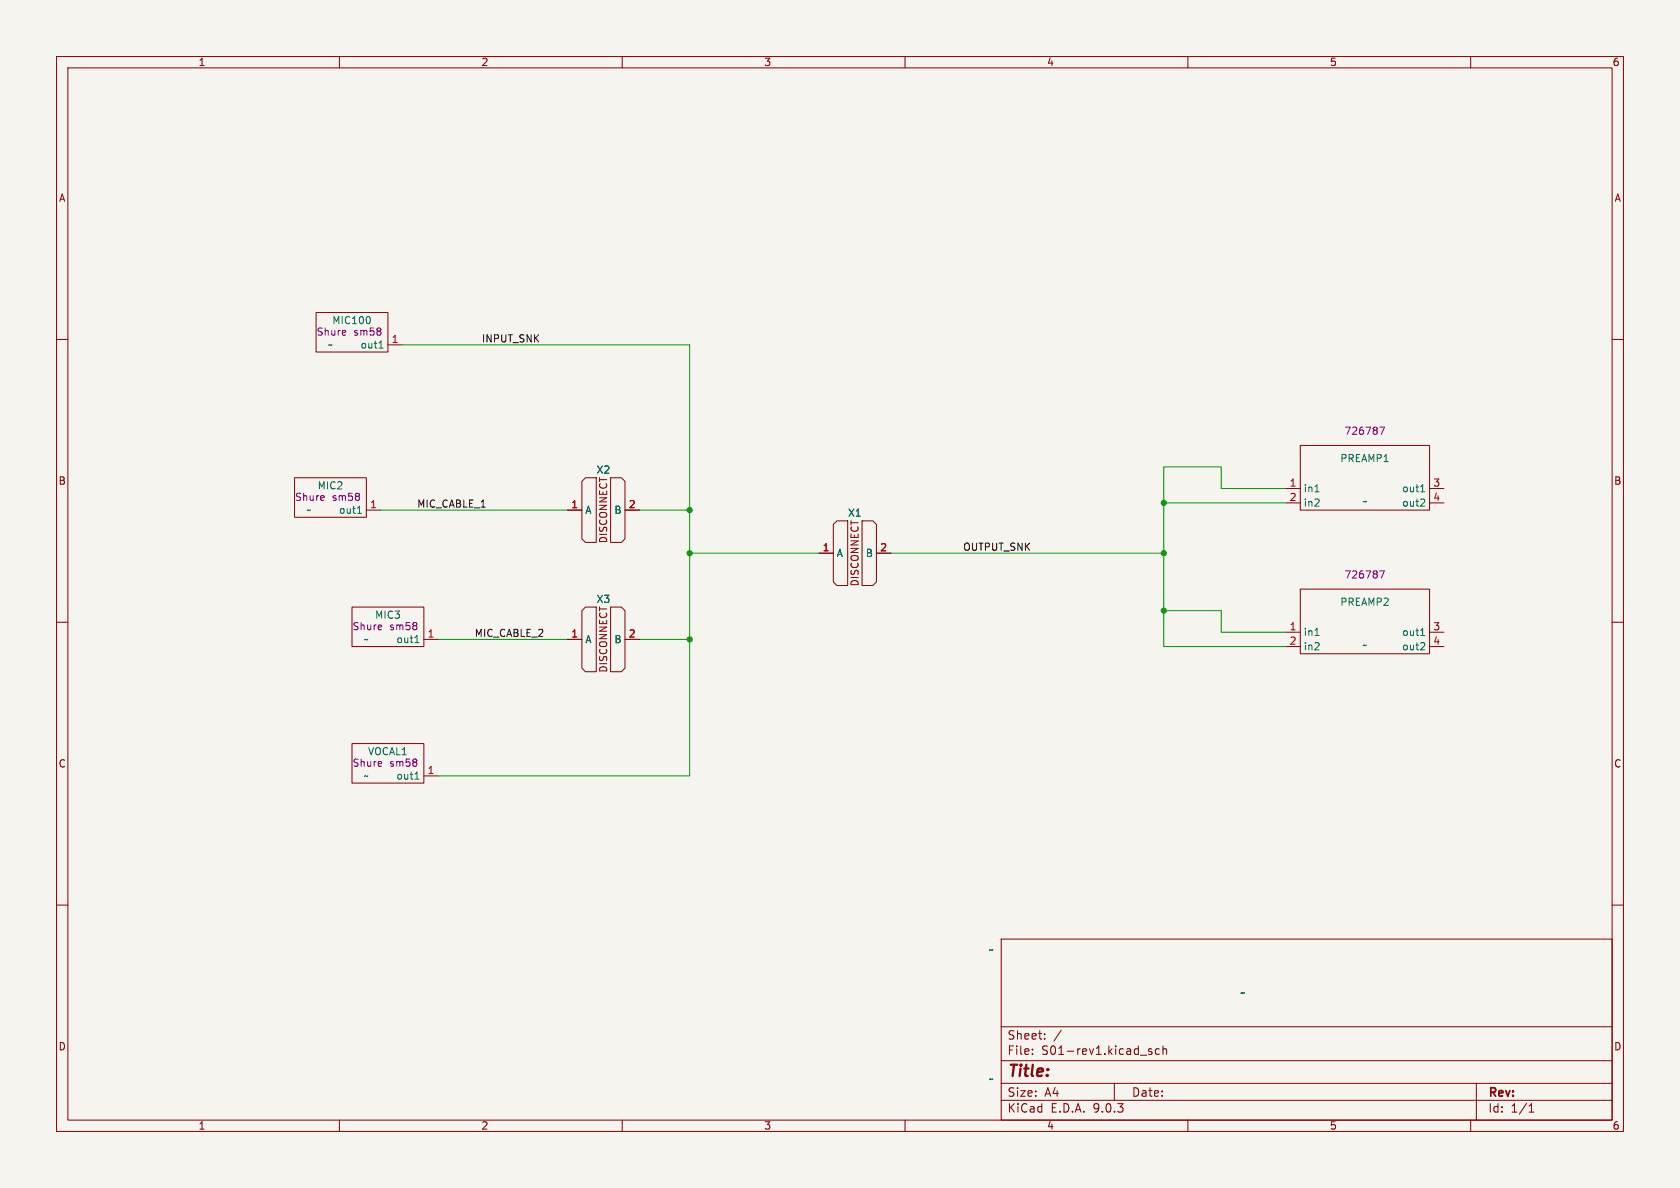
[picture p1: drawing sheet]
<svg xmlns="http://www.w3.org/2000/svg" width="297mm" height="210mm" viewBox="0 0 297 210" stroke-linecap="round" stroke-linejoin="round" font-family="sans-serif">
<path d="M0 0h297v210h-297z" fill="#f5f4ef" stroke="#f5f4ef" stroke-width=".18"/>
<g fill="none" stroke="#840000" stroke-width=".18">
<path d="M10 10h277v190h-277zM12 12h273v186h-273zM60 10v2M110 10v2M160 10v2M210 10v2M260 10v2M55.9 55.2h12.7v7h-12.7zM10 60h2M68.6 61h2.5M229.9 78.7h22.8v11.5h-22.8zM285 60h2"/>
<path d="M52.1 84.5h12.7v6.9h-12.7zM64.8 90.2h2.5M100.3 90.2h2.6M102.9 85.1l.6-.6h1.9v11.4h-1.9l-.6-.6zM107.9 84.5h2l.6 .6v10.2l-.6 .6h-2zM110.5 90.2h2.5M144.8 97.8h2.5M147.3 92.7l.7-.6h1.9v11.4h-1.9l-.7-.6zM152.4 92.1h1.9l.6 .6v10.2l-.6 .6h-1.9zM154.9 97.8h2.6M227.3 86.4h2.6M227.3 88.9h2.6"/>
<path d="M252.7 86.4h2.6M252.7 88.9h2.6M10 110h2M62.2 107.3h12.7v7h-12.7zM74.9 113h2.6M100.3 113h2.6M102.9 108l.6-.7h1.9v11.4h-1.9l-.6-.6zM107.9 107.3h2l.6 .7v10.1l-.6 .6h-2zM110.5 113h2.5M227.3 111.8h2.6M227.3 114.3h2.6M229.9 104.1h22.8v11.5h-22.8z"/>
<path d="M252.7 111.8h2.6M252.7 114.3h2.6M285 110h2M62.2 131.4h12.7v7h-12.7zM74.9 137.2h2.6M10 160h2M177 166h108v32h-108zM285 160h2M60 198v2M110 198v2M160 198v2M177 194.5h108"/>
<path d="M177 191.5h108M177 187.5h108M177 181.5h108M182.5 186.3v.1M182.5 185.5v.1M184.7 183.6v.1M184.7 182.8v.1M187.6 182.1l-1.3 2M197 191.5v3M203.6 185.5l-.4-.1-.2 .2 .1 .2 .5 .2v.3h-.6M205 185.5l-.5-.1-.3 .3v.4l.2 .2h.6M205.6 185.5l.2-.1 .4 .1v.9"/>
<path d="M205.6 184.9v1.5M210 198v2M260 198v2M261 191.5v6.5M270.3 196.6h.9M270.3 195.5l.4-.4v1.5"/>
</g>
<g fill="none" stroke="#006464" stroke-width=".18">
<path d="M65.3 56.1l.2 .3-.2 .7M67 61.5h.7M67.2 60.5l.2-.2v1.2M63.2 90.7h.7M63.4 89.7l.2-.2v1.2M232.5 86.9h.7M251.2 86.9h.7M251.4 85.9l.1-.2v1.2M251.8 88.3l.1 .2-.1 .3-.7 .7h.8M73.4 113.6h.7M73.6 112.5l.1-.2v1.3M232.5 112.3h.7"/>
<path d="M251.2 112.3h.7M251.4 111.3l.1-.2v1.2M251.8 113.7l.1 .2-.1 .3-.7 .7h.8M73.4 137.7h.7M73.6 136.7l.1-.2v1.2"/>
</g>
<path d="M67.1 58l.3 .2-.3 .3 .3 .3v.2l-.3 .3M243.9 75.5h.8l-.5 1.3M63.3 87.2l.2 .2-.2 .3 .2 .3v.2l-.2 .3M73.5 110.1l.2 .2-.2 .3 .2 .2v.3l-.2 .2M243.9 100.9h.8l-.5 1.3M73.5 134.2l.2 .2-.2 .3 .2 .3v.2l-.2 .3" fill="none" stroke="#840084" stroke-width=".18"/>
<path d="M71.1 61h50.8v76.2h-44.4M67.3 90.2h33M113 90.2h8.9M121.9 97.8h22.9M157.5 97.8h48.2M205.7 88.9h21.6M227.3 86.4h-11.4v-3.8h-10.2v31.7h21.6M77.5 113h22.8M113 113h8.9M205.7 108h10.2v3.8h11.4" fill="none" stroke="#009600" stroke-width=".18"/>
<g fill="#009600" stroke="#009600" stroke-width=".18">
<circle cx="205.7" cy="108" r=".46"/>
<circle cx="121.9" cy="97.8" r=".46"/>
<circle cx="205.7" cy="88.9" r=".46"/>
<circle cx="205.7" cy="97.8" r=".46"/>
<circle cx="121.9" cy="90.2" r=".46"/>
<circle cx="121.9" cy="113" r=".46"/>
</g>
<text font-size="2.8" fill="#840000" x="178" y="190.9">Title:</text>
<g font-size="2.1" fill="#840000">
<text x="178" y="184">Sheet:</text>
<text x="178" y="186.7">File:</text>
<text x="184.1" y="186.7">S01-rev1.kicad_sch</text>
<text x="178" y="196.9">KiCad</text>
<text x="178" y="194.1">Size:</text>
<text x="184.7" y="194.1">A4</text>
<text x="185.7" y="196.9">E.D.A.</text>
<text x="193.3" y="196.9">9.0.3</text>
<text x="200" y="194.1">Date:</text>
<text x="263" y="194.3">Rev:</text>
<text x="263" y="196.9">Id:</text>
<text x="267.1" y="196.9">1/1</text>
</g>
<g font-size="1.8" fill="#840000">
<text x="35" y="11.9">1</text>
<text x="85" y="11.9">2</text>
<text x="135" y="11.9">3</text>
<text x="185" y="11.9">4</text>
<text x="235" y="11.9">5</text>
<text x="285" y="11.9">6</text>
<text x="10.3" y="35.9">A</text>
<text x="285.3" y="35.9">A</text>
<text x="10.3" y="85.9">B</text>
<text x="285.3" y="85.9">B</text>
<text x="107.5" y="96.1" transform="rotate(-90 107.5 96.1)">DISCONNECT</text>
<text x="152" y="103.8" transform="rotate(-90 152 103.8)">DISCONNECT</text>
<text x="107.5" y="119" transform="rotate(-90 107.5 119)">DISCONNECT</text>
<text x="10.3" y="135.9">C</text>
<text x="285.3" y="135.9">C</text>
<text x="10.3" y="185.9">D</text>
<text x="285.3" y="185.9">D</text>
<text x="35" y="199.9">1</text>
<text x="85" y="199.9">2</text>
<text x="135" y="199.9">3</text>
<text x="185" y="199.9">4</text>
<text x="235" y="199.9">5</text>
<text x="285" y="199.9">6</text>
</g>
<g font-size="1.8" fill="#840084">
<text x="55.9" y="59.5">Shure</text>
<text x="62.4" y="59.5">sm58</text>
<text x="237.6" y="77.1">726787</text>
<text x="52.1" y="88.7">Shure</text>
<text x="58.5" y="88.7">sm58</text>
<text x="237.6" y="102.5">726787</text>
<text x="62.2" y="111.6">Shure</text>
<text x="68.7" y="111.6">sm58</text>
<text x="62.2" y="135.7">Shure</text>
<text x="68.7" y="135.7">sm58</text>
</g>
<g font-size="1.8" fill="#006464">
<text x="58.7" y="57.5">MIC100</text>
<text x="57.9" y="61.8">~</text>
<text x="63.6" y="61.8">out1</text>
<text x="105.4" y="83.9">X2</text>
<text x="236.8" y="81.9">PREAMP1</text>
<text x="56.1" y="86.7">MIC2</text>
<text x="230.4" y="87.2">in1</text>
<text x="230.4" y="89.8">in2</text>
<text x="240.7" y="89.5">~</text>
<text x="247.8" y="87.2">out1</text>
<text x="247.8" y="89.8">out2</text>
<text x="54.1" y="91">~</text>
<text x="59.8" y="91">out1</text>
<text x="103.4" y="91">A</text>
<text x="108.5" y="91">B</text>
<text x="149.8" y="91.5">X1</text>
<text x="147.8" y="98.7">A</text>
<text x="153" y="98.7">B</text>
<text x="105.4" y="106.8">X3</text>
<text x="236.8" y="107.3">PREAMP2</text>
<text x="64.2" y="113.9">~</text>
<text x="66.2" y="109.6">MIC3</text>
<text x="70" y="113.9">out1</text>
<text x="103.4" y="113.9">A</text>
<text x="108.5" y="113.9">B</text>
<text x="230.4" y="112.6">in1</text>
<text x="247.8" y="112.6">out1</text>
<text x="230.4" y="115.2">in2</text>
<text x="240.7" y="114.9">~</text>
<text x="247.8" y="115.2">out2</text>
<text x="65" y="133.7">VOCAL1</text>
<text x="64.2" y="138">~</text>
<text x="70" y="138">out1</text>
<text x="174.7" y="168.8">~</text>
<text x="219.2" y="176.4">~</text>
<text x="174.7" y="191.6">~</text>
</g>
<g font-size="1.8" fill="#a90000">
<text x="69.1" y="60.7">1</text>
<text x="65.3" y="89.9">1</text>
<text x="100.9" y="89.9">1</text>
<text x="111.1" y="89.9">2</text>
<text x="227.9" y="86.1">1</text>
<text x="227.9" y="88.6">2</text>
<text x="253.3" y="86.1">3</text>
<text x="253.3" y="88.6">4</text>
<text x="145.3" y="97.5">1</text>
<text x="155.5" y="97.5">2</text>
<text x="75.5" y="112.8">1</text>
<text x="100.9" y="112.8">1</text>
<text x="111.1" y="112.8">2</text>
<text x="227.9" y="111.5">1</text>
<text x="253.3" y="111.5">3</text>
<text x="227.9" y="114">2</text>
<text x="253.3" y="114">4</text>
<text x="75.5" y="136.9">1</text>
</g>
<g font-size="1.8" fill="#0f0f0f">
<text x="85.1" y="60.6">INPUT_SNK</text>
<text x="73.7" y="89.8">MIC_CABLE_1</text>
<text x="170.2" y="97.4">OUTPUT_SNK</text>
<text x="83.8" y="112.7">MIC_CABLE_2</text>
</g>
</svg>
